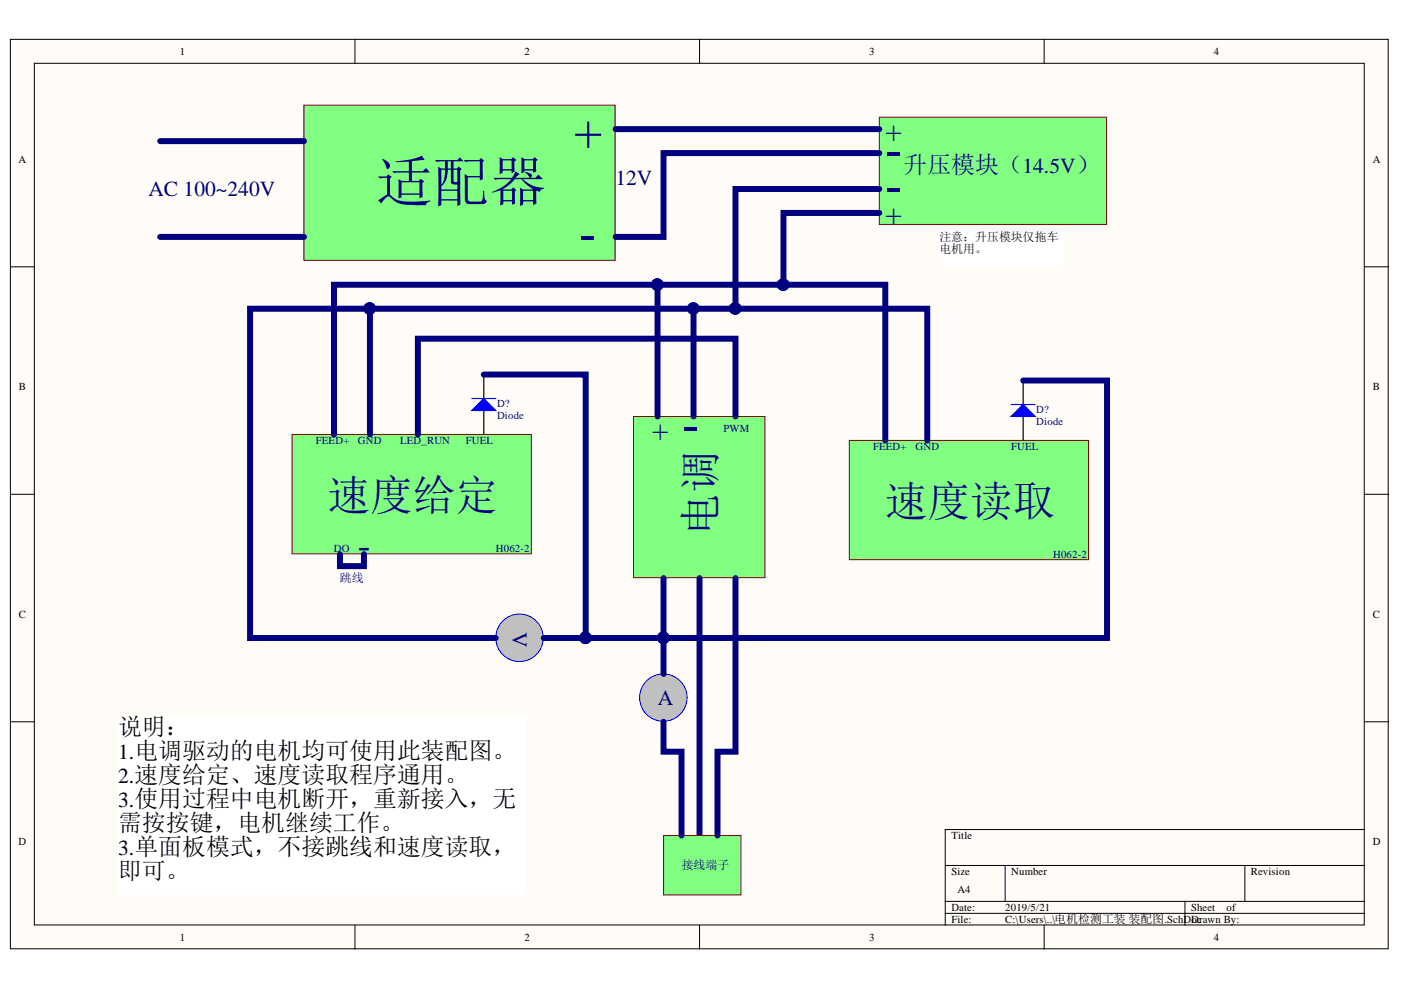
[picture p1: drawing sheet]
<svg xmlns="http://www.w3.org/2000/svg" width="297mm" height="210mm" viewBox="0 0 297 210" stroke-linecap="round" stroke-linejoin="round" font-family="sans-serif">
<g fill="#fffcf8" stroke="#000" stroke-width=".21">
<path d="M2.2 8.3h292.1v192.9h-292.1z"/>
<path d="M7.3 13.4h281.9v182.7h-281.9z"/>
</g>
<g fill="none" stroke="#000" stroke-width=".21">
<path d="M75.3 8.3v5.1M148.3 8.3v5.1M221.4 8.3v5.1M2.2 56.6h5.1M289.3 56.6h5.1M2.2 104.8h5.1M289.3 104.8h5.1M2.2 153h5.1M289.3 153h5.1M289.3 175.9h-88.9v20.3M75.3 196.2v5.1M148.3 196.2v5.1"/>
<path d="M200.4 183.5h88.9M200.4 191.1h88.9M200.4 193.7h88.9M213.1 183.5v7.6M221.4 196.2v5.1M251.2 191.1v5.1M263.9 183.5v7.6"/>
</g>
<g fill="#80ff80" stroke="#800000" stroke-width=".21">
<path d="M134.3 88.3h27.9v34.2h-27.9z"/>
<path d="M64.4 22.3h66v32.9h-66z"/>
<path d="M186.4 24.8h48.2v22.8h-48.2z"/>
<path d="M61.9 92.1h50.7v25.3h-50.7z"/>
<path d="M180.1 93.4h50.7v25.3h-50.7z"/>
</g>
<path d="M102.6 79.4v5.1M102.6 87v5.1" fill="none" stroke="#000" stroke-width=".25"/>
<path d="M100 87l2.6-2.5 2.5 2.5z" fill="#00f"/>
<path d="M100 87l2.6-2.5 2.5 2.5zM100 84.5h5.1" fill="none" stroke="#00f" stroke-width=".25"/>
<path d="M34 29.9h30.5M130.5 27.4h55.9M186.4 32.5h-45.7v17.7h-10.2M34 50.2h30.5M186.4 40.1h-30.5v25.4M186.4 45.2h-20.3v15.2M139.4 60.4v27.9M147 65.5v22.8M70.8 92.1v-31.7h116.9v33M155.9 88.3v-16.5h-67.3v20.3" fill="none" stroke="#000080" stroke-width="1.3"/>
<g fill="#000080" stroke="#000080" stroke-width=".21">
<circle cx="139.4" cy="60.3" r="1.23"/>
<circle cx="147" cy="65.4" r="1.22"/>
<circle cx="155.9" cy="65.4" r="1.23"/>
<circle cx="166" cy="60.3" r="1.23"/>
</g>
<path d="M216.9 80.7v5.1M216.9 88.3v5.1" fill="none" stroke="#000" stroke-width=".25"/>
<path d="M214.4 88.3l2.5-2.5 2.6 2.5z" fill="#00f"/>
<path d="M214.4 88.3l2.5-2.5 2.6 2.5zM214.4 85.8h5.1" fill="none" stroke="#00f" stroke-width=".25"/>
<path d="M102.6 79.4h21.6v55.9h16.5v-12.7M216.9 80.7h17.8v54.6h-94M148.3 122.6v54.6" fill="none" stroke="#000080" stroke-width="1.3"/>
<g fill="#000080" stroke="#000080" stroke-width=".21">
<circle cx="124.1" cy="135.2" r="1.23"/>
<circle cx="140.6" cy="135.2" r="1.23"/>
</g>
<circle cx="140.6" cy="147.9" r="5" fill="#c0c0c0" stroke="#00f" stroke-width=".21"/>
<path d="M140.7 135.3v7.6" fill="none" stroke="#000080" stroke-width="1.3"/>
<circle cx="140.6" cy="135.2" r="1.23" fill="#000080" stroke="#000080" stroke-width=".21"/>
<circle cx="110.1" cy="135.2" r="5" fill="#c0c0c0" stroke="#00f" stroke-width=".21"/>
<path d="M140.7 177.2h16.4v12.5h-16.4z" fill="#80ff80" stroke="#800000" stroke-width=".21"/>
<path d="M78.4 65.5v26.6M196.6 93.4v-27.9h-143.6v69.8h52.1M72.1 117.5v2.5h5.1v-2.5M115.3 135.3h8.9M155.9 122.6v36.8h-3.8v17.8M140.7 153v6.4h3.8v17.8" fill="none" stroke="#000080" stroke-width="1.3"/>
<g fill="#000080" stroke="#000080" stroke-width=".21">
<circle cx="124.1" cy="135.2" r="1.23"/>
<circle cx="78.4" cy="65.4" r="1.23"/>
<circle cx="147" cy="65.4" r="1.22"/>
<circle cx="155.9" cy="65.4" r="1.23"/>
</g>
<g fill="#fff" stroke="#fff" stroke-width=".21">
<path d="M199.1 49h26.6v7.5h-26.6z"/>
<path d="M25.1 151.8h86.3v37.9h-86.3z"/>
</g>
<text font-size="12.1" fill="#000080" x="79.7" y="42.8">适配器</text>
<g font-size="11" fill="#000080">
<text x="121.6" y="31.3">+</text>
<text x="187.7" y="35.1">-</text>
<text x="187.7" y="42.8">-</text>
<text x="122.9" y="52.9">-</text>
<text x="144.5" y="93.5">-</text>
</g>
<g font-size="9" fill="#000080">
<text x="69.5" y="108.1">速度给定</text>
<text x="151.6" y="113.7" transform="rotate(-90 151.6 113.7)">电调</text>
<text x="187.7" y="109.3">速度读取</text>
</g>
<text font-size="8.3" fill="#000080" x="75.9" y="118.3">-</text>
<g font-size="6.4" fill="#000080">
<text x="187.7" y="29.8">+</text>
<text x="187.7" y="47.6">+</text>
<text x="138.2" y="93.3">+</text>
</g>
<text font-size="5.1" fill="#000080" x="191.6" y="36.6">升压模块（14.5V）</text>
<g font-size="5.1">
<text x="25" y="155.9">说明：</text>
<text x="25" y="176.2">需按按键，电机继续工作。</text>
<text x="25" y="186.3">即可。</text>
</g>
<g font-size="4.6" fill="#000080">
<text x="31.5" y="41.7">AC 100~240V</text>
<text x="130.5" y="39.1">12V</text>
<text x="108.7" y="134" transform="rotate(90 108.7 134)">V</text>
<text x="139.5" y="149.5">A</text>
</g>
<g font-size="4.6">
<text x="25" y="161">1.电调驱动的电机均可使用此装配图。</text>
<text x="25" y="166">2.速度给定、速度读取程序通用。</text>
<text x="25" y="171.1">3.使用过程中电机断开，重新接入，无</text>
<text x="25" y="181.2">3.单面板模式，不接跳线和速度读取，</text>
</g>
<g font-size="2.5">
<text x="199.2" y="51">注意：升压模块仅拖车</text>
<text x="199.2" y="53.6">电机用。</text>
</g>
<g font-size="2.5" fill="#000080">
<text x="72.1" y="123.4">跳线</text>
<text x="144.5" y="184.3">接线端子</text>
</g>
<g font-size="2.3">
<text x="38.1" y="11.7">1</text>
<text x="111.2" y="11.7">2</text>
<text x="184.3" y="11.7">3</text>
<text x="257.4" y="11.7">4</text>
<text x="3.9" y="34.5">A</text>
<text x="291.1" y="34.5">A</text>
<text x="4" y="82.7">B</text>
<text x="291.1" y="82.7">B</text>
<text x="4" y="131">C</text>
<text x="291.1" y="131">C</text>
<text x="3.9" y="179.2">D</text>
<text x="201.7" y="177.9">Title</text>
<text x="291.1" y="179.2">D</text>
<text x="201.7" y="185.6">Size</text>
<text x="214.4" y="185.6">Number</text>
<text x="265.2" y="185.6">Revision</text>
<text x="203" y="189.4">A4</text>
<text x="201.7" y="193.2">Date:</text>
<text x="201.7" y="195.7">File:</text>
<text x="213.1" y="193.2">2019/5/21</text>
<text x="213.1" y="195.7">C:\Users\..\电机检测工装 装配图.SchDDrawn By:</text>
<text x="252.5" y="193.2">Sheet</text>
<text x="252.6" y="195.7">oc</text>
<text x="260.1" y="193.2">of</text>
<text x="38.1" y="199.5">1</text>
<text x="111.2" y="199.5">2</text>
<text x="184.3" y="199.5">3</text>
<text x="257.4" y="199.5">4</text>
</g>
<g font-size="2.3" fill="#000080">
<text x="105.4" y="86.3">D?</text>
<text x="105.4" y="88.8">Diode</text>
<text x="219.7" y="87.5">D?</text>
<text x="67" y="94.1">FEED+</text>
<text x="75.9" y="94.1">GND</text>
<text x="84.8" y="94.1">LED_RUN</text>
<text x="98.8" y="94.1">FUEL</text>
<text x="153.4" y="91.6">PWM</text>
<text x="185.1" y="95.4">FEED+</text>
<text x="194.1" y="95.4">GND</text>
<text x="214.4" y="95.4">FUEL</text>
<text x="219.7" y="90.1">Diode</text>
<text x="70.8" y="117">DO</text>
<text x="105.1" y="117">H062-2</text>
<text x="223.3" y="118.3">H062-2</text>
</g>
</svg>
